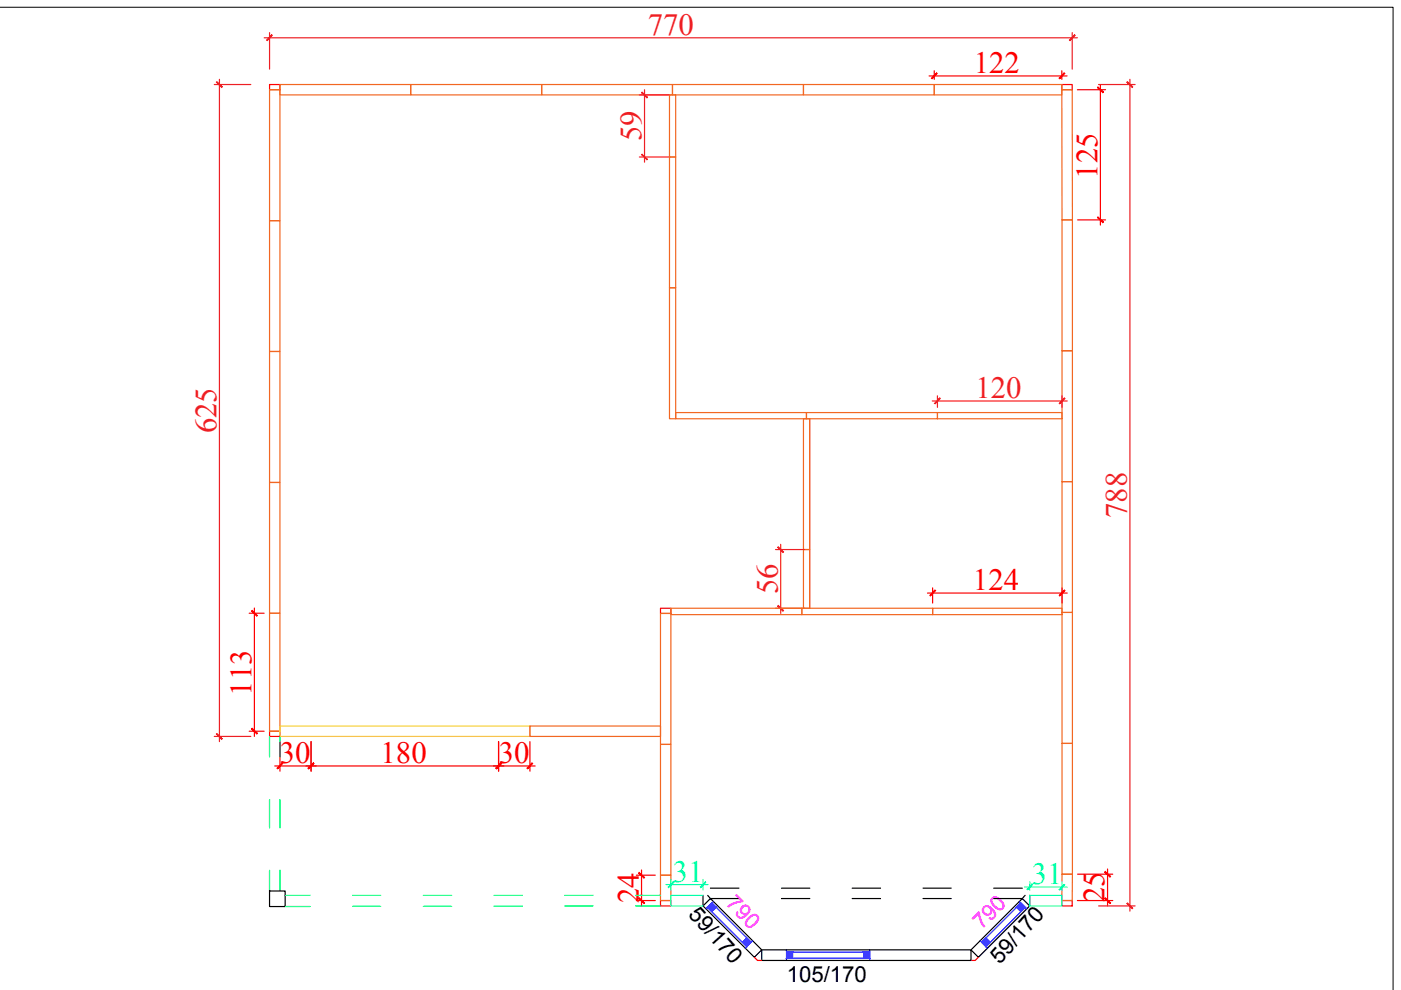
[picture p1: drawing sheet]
<svg xmlns="http://www.w3.org/2000/svg" width="297mm" height="210mm" viewBox="0 0 297 210" stroke-linecap="round" stroke-linejoin="round" font-family="sans-serif">
<!-- layer: 0 -->
<path d="M0 1.5h295.4v208.4" fill="none" stroke="#000" stroke-width=".21"/>
<path d="M57.1 17.9h2.3v1.1h-2.3zM225.1 17.9h2.2v1.1h-2.2zM140 129h2.2v1.1h-2.2zM57.1 155h2.3v1.1h-2.3zM140 190.9h2.2v1.2h-2.2zM225.1 190.9h2.2v1.2h-2.2z" fill="none" stroke="#f00" stroke-width=".25"/>
<!-- layer: Press Panel -->
<g fill="none" stroke="#f26722" stroke-width=".25">
<path d="M57.1 19h2.3v27.8h-2.3zM59.4 17.9h27.7v2.2h-27.7zM87.1 17.9h27.8v2.2h-27.8zM114.9 17.9h27.7v2.2h-27.7zM142.6 17.9h27.7v2.2h-27.7zM170.3 17.9h27.8v2.2h-27.8zM198.1 17.9h27v2.2h-27zM225.1 19h2.2l.1 27.6h-2.2zM141.9 33.3h1.4v27.7h-1.4zM141.9 20.1h1.4v13.2h-1.4zM57.1 46.8h2.3v27.7h-2.3zM225.2 46.6h2.2v27.8h-2.2z"/>
<path d="M57.1 74.5h2.3v27.8h-2.3zM141.9 61h1.4v27.8h-1.4zM225.2 74.4h2.2v27.7h-2.2zM143.3 87.5h27.7v1.3h-27.7zM170.3 88.8h1.4v27.7h-1.4zM171 87.5h27.8v1.3h-27.8zM198.8 87.5h26.4v1.3h-26.4zM57.1 102.3h2.3v27.7h-2.3zM170.3 116.5h1.4v12.5h-1.4zM225.2 102.1h2.2v27.8h-2.2zM57.1 130h2.3v25h-2.3zM140 130.1h2.2v27.7h-2.2z"/>
<path d="M142.2 129h27.8v1.3h-27.8zM170 129h27.7v1.3h-27.7zM197.7 129h27.5v1.3h-27.5zM225.2 129.9h2.2v27.7h-2.2zM112.4 153.9h27.6v2.2h-27.6zM140 157.8h2.2v27.8h-2.2zM225.2 157.6h2.2v27.7h-2.2zM140 185.6h2.2v5.3h-2.2zM225.2 185.3h2.2l-.1 5.6h-2.2z"/>
</g>
<!-- layer: 0 -->
<g fill="none" stroke="#f00" stroke-width=".25">
<path d="M197 16.1h29.2M198.1 15v1.8M225.1 15v1.8M228.4 19h6M233.3 17.9v29.8M228.5 46.6h5.9M52.8 130h3.2M53.9 128.9v27.2M196.6 125.7h29.7M197.7 124.6v3.3M225.2 124.6v3.3M52.8 155h3.2"/>
<path d="M59.4 157.2v6.3M66 157.2v6.3M105.7 157.2v6.3M112.4 157.2v6.3M58.3 162.4h8.8M64.9 162.4h41.9M104.6 162.4h8.9M134.9 185.6h4M134.9 190.9h4M136 184.5v7.6M228.4 190.9h7.5M228.5 185.3h7.4"/>
<path d="M234.8 184.2v7.9M159.9 203l.7 .6h.9M207.4 203l-.6 .6h-.9"/>
</g>
<g fill="#f00" stroke="#f00" stroke-width=".21">
<path d="M53.3 129.6l1.1 1.1 .2-.2zM53.3 129.6l.2-.2 1.1 1.1z"/>
<path d="M53.5 154.4l-.2 .1 1.3 1zM53.3 154.5l1.3 1-.2 .1z"/>
<path d="M224.5 16.6l.1 .1 1-1.2zM225.6 15.5l.2 .1-1.2 1.1z"/>
<path d="M198.6 15.5l-1 1.2 1.1-1.1zM198.6 15.5l-1 1.2-.1-.1z"/>
<path d="M66.5 161.8l-1.1 1.2 1.1-1.1zM65.3 162.9l1.2-1.1-1.1 1.2z"/>
<path d="M105.1 162.9l.1 .1 1-1.2zM106.2 161.8l.1 .1-1.1 1.1z"/>
<path d="M66.5 161.8l-1.1 1.2 1.1-1.1zM65.3 162.9l1.2-1.1-1.1 1.2z"/>
<path d="M58.7 162.9l.1 .1 1-1.2zM59.8 161.8l.1 .1-1.1 1.1z"/>
<path d="M105.1 162.9l.1 .1 1-1.2zM106.2 161.8l.1 .1-1.1 1.1z"/>
<path d="M112.8 161.8l-1 1.2 1.1-1.1zM112.8 161.8l-1 1.2-.1-.1z"/>
<path d="M135.5 185l-.1 .1 1.3 1zM135.4 185.1l1.3 1-.2 .1z"/>
<path d="M135.4 190.5l1.1 1.1 .2-.2zM135.5 190.3l1.2 1.1-1.3-.9z"/>
<path d="M232.7 18.6l1.1 1.1 .1-.2zM232.8 18.4l1.1 1.1-1.2-.9z"/>
<path d="M232.8 46l-.1 .1 1.2 1zM232.7 46.1l1.2 1-.1 .1z"/>
<path d="M234.4 184.8l-.2 .1 1.3 1zM234.2 184.9l1.3 1-.2 .1z"/>
<path d="M234.2 190.5l1.1 1.1 .2-.2zM234.2 190.5l.2-.2 1.1 1.1z"/>
<path d="M224.6 126.2l.1 .1 1-1.2zM225.7 125.1l.1 .1-1.1 1.1z"/>
<path d="M198.2 125.1l-1 1.2 1.2-1.1zM198.2 125.1l-1 1.2-.1-.1z"/>
</g>
<!-- layer: PDF4_SA_DUVAR -->
<path d="M225.2 74.4h2.1" fill="none" stroke="#000" stroke-width=".21"/>
<!-- layer: Press Panel -->
<path d="M59.4 153.9h53v2.2h-53z" fill="none" stroke="#f8d731" stroke-width=".25"/>
<!-- layer: 0 -->
<g fill="none" stroke="#ed1f24" stroke-width=".25">
<path d="M45.4 17.9h7.8M46.5 16.8v140.4M56 8h172.4M57.1 6.9v7.8M136.7 19v15.4M227.3 6.9v7.8M232.9 17.9h7.8M239.6 16.8v176.4M135.6 20.1h6.4M135.6 33.3h6.4M171.7 88.8v40.2M197.7 85h28.6"/>
<path d="M198.8 83.9v2.5M225.2 83.9v2.5M164.4 116.5h6.2M165.5 115.4v14.7M164.4 129h6.2M45.4 156.1h7.8M232.9 192.1h7.8"/>
</g>
<g fill="#ed1f24" stroke="#ed1f24" stroke-width=".21">
<path d="M136.1 19.7l1.1 1.1v-.2zM136.1 19.5l1.1 1.1-1.1-.9z"/>
<path d="M136.1 32.7v.1l1.1 1zM136.1 32.8l1.1 1v.1z"/>
<path d="M225.7 84.4l-1.1 1.1 .1 .1zM225.7 84.4l.1 .1-1.1 1.1z"/>
<path d="M199.3 84.4l-1.1 1.2 1.1-1.1zM199.3 84.4l-1.1 1.2-.1-.1z"/>
<path d="M164.9 116l1.1 1.2 .1-.2zM164.9 116l.1-.1 1.1 1.1z"/>
<path d="M165 128.4l-.1 .1 1.2 1zM164.9 128.5l1.2 1-.1 .1z"/>
<path d="M57.6 7.4l-1 1.2 1.1-1.1zM57.6 7.4l-1 1.2-.1-.1z"/>
<path d="M226.7 8.5l.2 .1 .9-1.2zM227.8 7.4l.2 .1-1.1 1.1z"/>
<path d="M238.9 17.4l1.1 1.2 .2-.2zM238.9 17.4l.2-.1 1.1 1.1z"/>
<path d="M239.1 191.4l-.2 .2 1.3 .9zM238.9 191.6l1.3 .9-.2 .2z"/>
<path d="M45.9 17.4l1.1 1.2 .1-.2zM45.9 17.4l.1-.1 1.1 1.1z"/>
<path d="M45.9 155.6l1.2 1-1.1-1.1zM45.9 155.6l1.2 1-.1 .2z"/>
</g>
<g fill="none" stroke="#0f0" stroke-width=".25">
<path d="M57.1 156.1v4.4M59.4 156.1v4.4M57.1 169.5v6M59.4 169.5v6M57.1 184.5v4.4M59.4 184.5v4.4M60.5 192.2h5.2M60.5 189.8h5.2M74.8 192.2h5.9M74.8 189.8h5.9M89.7 192.2h6.1M89.7 189.8h6.1"/>
<path d="M104.7 192.1h6M104.7 189.8h6M119.8 192.1h5.9M119.8 189.8h5.9M134.7 192.1h5.3M134.7 189.8h5.3"/>
</g>
<!-- layer: PDF3_0 -->
<path d="M57.1 188.9h3.4v3.3h-3.4z" fill="none" stroke="#000" stroke-width=".25"/>
<!-- layer: 0 -->
<g fill="none" stroke="#000" stroke-width=".25">
<path d="M149.1 189.8v2.3M150 189.8l.7 .8M150.6 190.5l10.9 10.9-1.6 1.6-10.8-10.9zM150.6 190.5h6.1M150.6 188.3h6.1M165.7 190.5h6M165.7 188.3h6M180.7 190.5h6M180.7 188.3h6M195.7 190.5h6M195.7 188.3h6M210.7 190.5h6"/>
<path d="M210.7 188.3h6M217.3 189.8l-.6 .8M218.3 189.8v2.3M161.5 201.4v2.2M161.6 201.4h44.3v2.2h-44.3M205.9 201.4l10.8-10.9 1.6 1.6-10.9 10.9z"/>
</g>
<g fill="#00f" stroke="#00f" stroke-width=".21">
<path d="M166.8 201.9v1.3l1.3-1.3zM168.1 201.9v1.3h-1.3z"/>
<path d="M183.1 201.9h1.3v1.3zM183.1 201.9v1.3h1.3z"/>
<path d="M216.5 191.4l.9 1h-1.9zM215.5 192.4l1 .9 .9-.9z"/>
<path d="M208.1 199.8l.9 .9v-1.8zM209 198.9l1 .9-1 .9z"/>
<path d="M150.9 191.4l-.9 1h1.9zM150 192.4h1.9l-1 .9z"/>
<path d="M158.3 198.9l1 .9-1 .9zM158.3 198.9l-.9 .9 .9 .9z"/>
</g>
<path d="M150 192.4l8.3 8.3M150.9 191.4l8.4 8.4M151.3 191.1l-1.6 1.6M159.6 199.4l-1.6 1.6M207.8 199.4l1.6 1.6M216.1 191.1l1.6 1.6M216.5 191.4l-8.4 8.4M217.4 192.4l-8.4 8.3M166.8 203.2h17.6M166.8 201.9h17.6M166.8 201.4v2.2M184.4 201.4v2.2" fill="none" stroke="#00f" stroke-width=".25"/>
<path d="M141.1 187.6h9.1M142.2 186.5v2.2M149.1 189.8h-6.9v2.3h6.9M149.1 186.5v2.2M217.2 188.1h9.1M218.3 189.8h6.8v2.3h-6.8zM218.4 187l-.1 1.7M225.2 187l-.1 1.8" fill="none" stroke="#0ff" stroke-width=".25"/>
<g fill="#0ff" stroke="#0ff" stroke-width=".21">
<path d="M142.7 187l-1 1.2 1.2-1.1zM142.7 187l-1 1.2-.1-.1z"/>
<path d="M148.5 188.1v.1l1.1-1.2zM149.6 187v.1l-1.1 1.1z"/>
<path d="M218.8 187.4l-1 1.3 1.1-1.1zM218.8 187.4l-1 1.3-.1-.2z"/>
<path d="M224.5 188.6l.2 .1 .9-1.2zM225.6 187.5l.2 .1-1.1 1.1z"/>
</g>
<g font-size="6.5" fill="#ed1f24">
<text x="137.3" y="7.4">770</text>
<text x="136" y="30" transform="rotate(-90 136 30)">59</text>
<text x="206.8" y="84.4">120</text>
<text x="45.9" y="91.9" transform="rotate(-90 45.9 91.9)">625</text>
<text x="238.9" y="109.8" transform="rotate(-90 238.9 109.8)">788</text>
<text x="164.9" y="126" transform="rotate(-90 164.9 126)">56</text>
</g>
<g font-size="6.5" fill="#f00">
<text x="206.5" y="15.6">122</text>
<text x="232.7" y="37.9" transform="rotate(-90 232.7 37.9)">125</text>
<text x="206.3" y="125.2">124</text>
<text x="53.3" y="147.5" transform="rotate(-90 53.3 147.5)">113</text>
<text x="59.4" y="161.8">30</text>
<text x="80.7" y="161.8">180</text>
<text x="105.7" y="161.8">30</text>
<text x="135.5" y="191.5" transform="rotate(-90 135.5 191.5)">24</text>
<text x="234.2" y="191.3" transform="rotate(-90 234.2 191.3)">25</text>
</g>
<g font-size="6.5" fill="#0ff">
<text x="142.7" y="186.9">31</text>
<text x="218.7" y="187.4">31</text>
</g>
<g font-size="4.7">
<text x="145.8" y="193.9" transform="rotate(48 145.8 193.9)">59/170</text>
<text x="166.8" y="208.3">105/170</text>
<text x="212" y="204.6" transform="rotate(-48 212 204.6)">59/170</text>
</g>
<g font-size="4.6" fill="#f0f">
<text x="153.8" y="191.7" transform="rotate(45 153.8 191.7)">790</text>
<text x="208.2" y="197.2" transform="rotate(-45 208.2 197.2)">790</text>
</g>
</svg>
